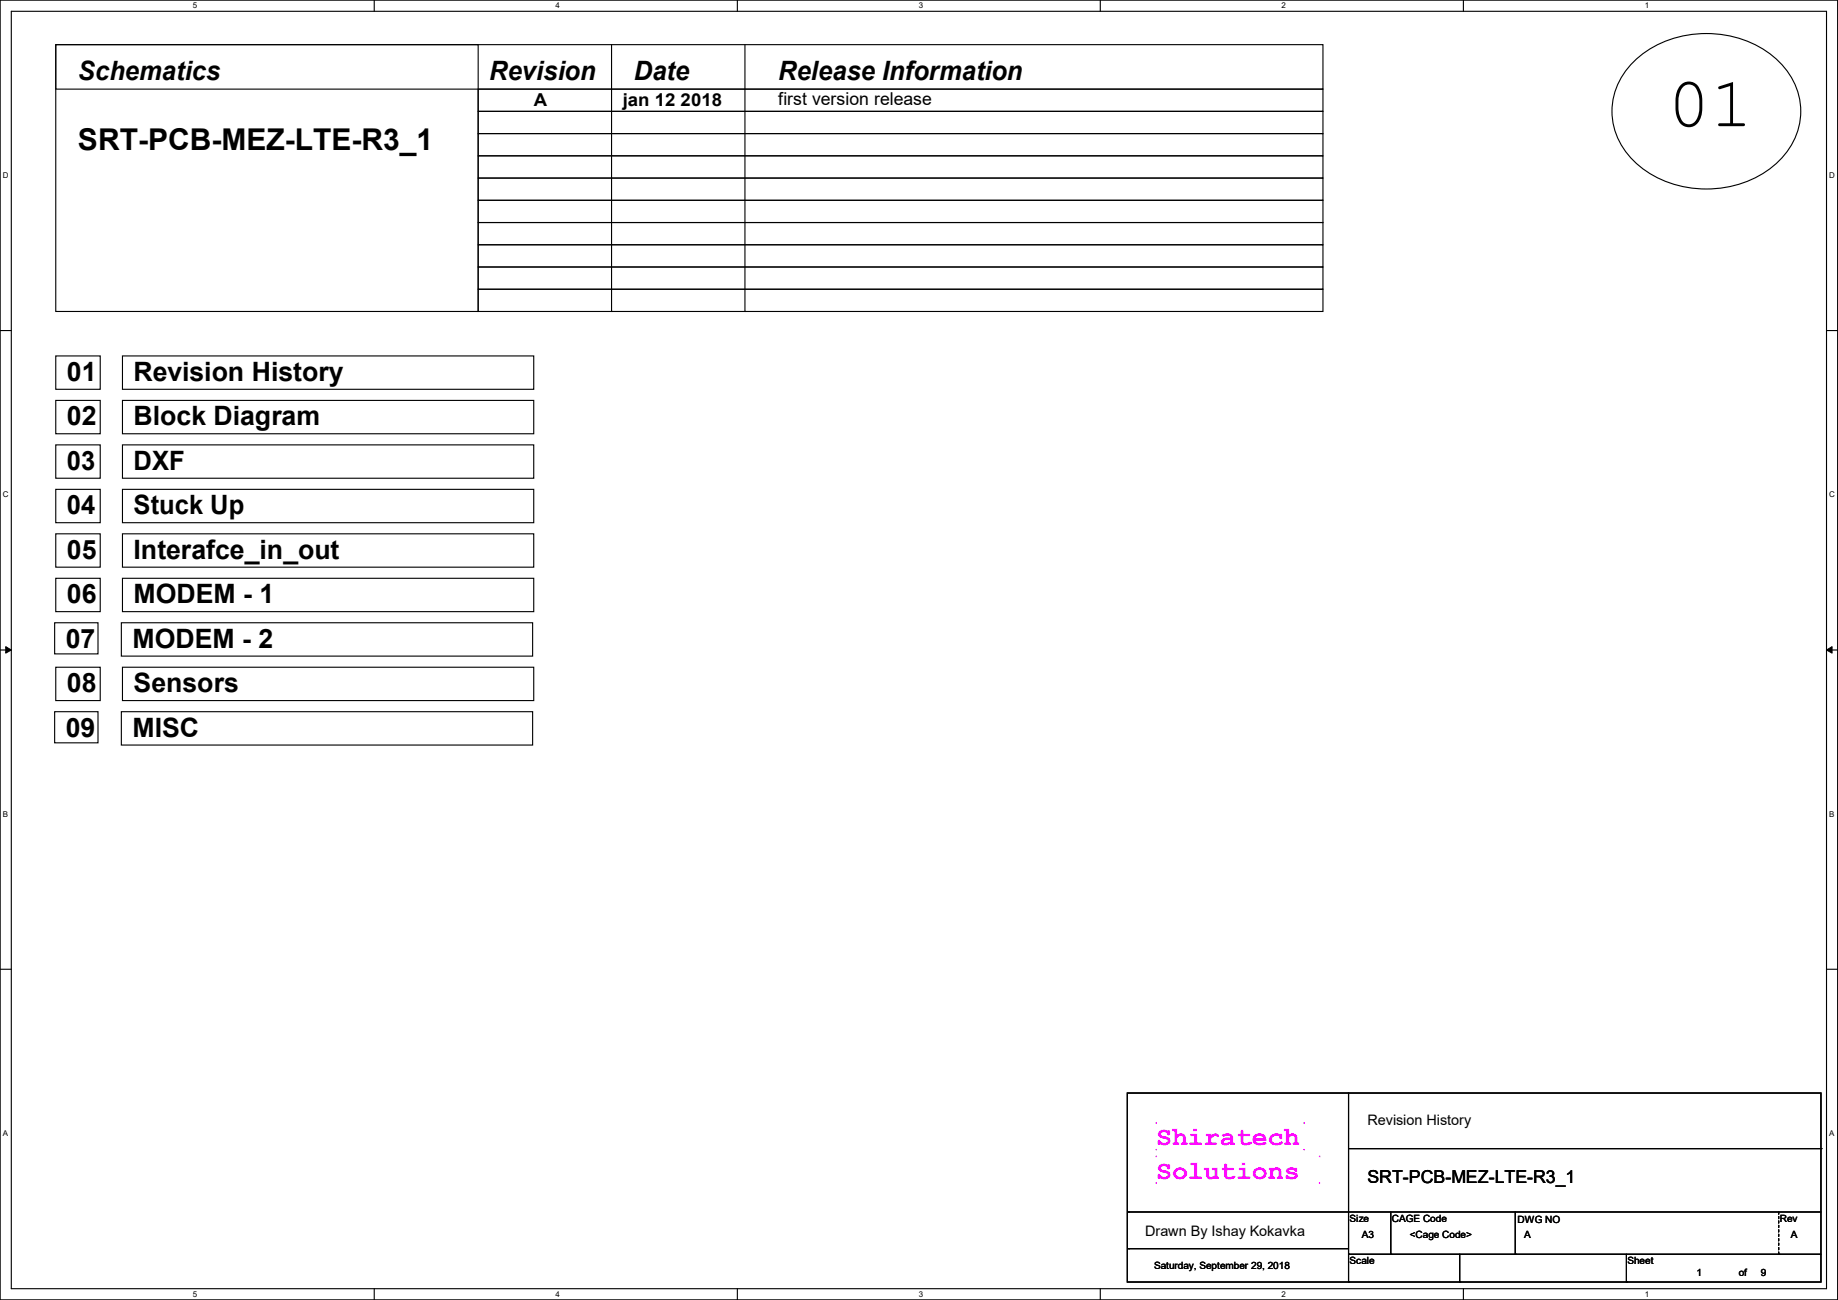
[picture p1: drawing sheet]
<svg xmlns="http://www.w3.org/2000/svg" width="420mm" height="297mm" viewBox="0 0 420 297" stroke-linecap="round" stroke-linejoin="round" font-family="sans-serif">
<path d="M0 0h419.9v297h-419.9zM2.6 2.6h414.8v291.8h-414.8z" fill="none" stroke="#000" stroke-width=".25"/>
<g fill="#fff">
<path d="M44 .3h1v2h-1z"/>
<path d="M44 294.7h1v2h-1z"/>
</g>
<path d="M85.5 0v2.6M85.5 294.4v2.6" fill="none" stroke="#000" stroke-width=".25"/>
<g fill="#fff">
<path d="M127 .3h.9v2h-.9z"/>
<path d="M127 294.7h.9v2h-.9z"/>
</g>
<path d="M168.5 0v2.6M168.5 294.4v2.6" fill="none" stroke="#000" stroke-width=".25"/>
<g fill="#fff">
<path d="M209.9 .3h1v2h-1z"/>
<path d="M209.9 294.7h1v2h-1z"/>
</g>
<path d="M251.4 0v2.6M251.4 294.4v2.6" fill="none" stroke="#000" stroke-width=".25"/>
<g fill="#fff">
<path d="M292.9 .3h.9v2h-.9z"/>
<path d="M292.9 294.7h.9v2h-.9z"/>
</g>
<path d="M334.4 0v2.6M334.4 294.4v2.6" fill="none" stroke="#000" stroke-width=".25"/>
<g fill="#fff">
<path d="M375.8 .3h1v2h-1z"/>
<path d="M375.8 294.7h1v2h-1z"/>
<path d="M.7 39h1.2v2h-1.2z"/>
<path d="M418 39h1.3v2h-1.3z"/>
<path d="M.7 112h1.2v2h-1.2z"/>
<path d="M418 112h1.3v2h-1.3z"/>
</g>
<path d="M0 75.5h2.6M417.4 75.5h2.5" fill="none" stroke="#000" stroke-width=".25"/>
<g fill="#fff">
<path d="M.7 185h1.2v1.9h-1.2z"/>
<path d="M418 185h1.2v1.9h-1.2z"/>
</g>
<path d="M0 148.5h2.6M417.4 148.5h2.5" fill="none" stroke="#000" stroke-width=".25"/>
<path d="M1.3 147.7l1.3 .8-1.3 .7zM417.4 148.5l1.2-.8v1.5z" fill="#000" stroke="#000" stroke-width=".23"/>
<g fill="#fff">
<path d="M.7 257.9h1.2v2h-1.2z"/>
<path d="M418 257.9h1.2v2h-1.2z"/>
</g>
<g fill="none" stroke="#000" stroke-width=".25">
<path d="M12.7 10.2h96.6v61h-96.6zM12.7 10.2h289.6v10.2h-289.6zM139.7 10.2v61M170.2 10.2v61M373.4 14a24.7 24.7 0 0 1 33 0 15.5 15.5 0 0 1-1.2 24 24.8 24.8 0 0 1-31.8-1.1 15.4 15.4 0 0 1 0-22.9zM109.3 20.4h193v5h-193zM109.3 30.5h193v5.1h-193zM109.3 35.6h193v5.1h-193zM109.3 25.4h193v5.1h-193zM109.3 40.7h193v5.1h-193zM109.3 45.8h193v5h-193zM109.3 50.8h193v5.1h-193z"/>
<path d="M109.3 55.9h193v5.1h-193zM109.3 66.1h193v5.1h-193zM109.3 61h193v5.1h-193zM139.7 71.2h.1M170.2 71.2h.1M12.7 81.3h10.2v7.6h-10.2zM12.7 91.5h10.2v7.6h-10.2zM28 81.3h94v7.6h-94zM28 91.5h94v7.6h-94zM12.7 101.6h10.2v7.7h-10.2zM12.7 111.8h10.2v7.6h-10.2zM28 101.6h94v7.7h-94z"/>
<path d="M28 111.8h94v7.6h-94zM12.7 122h10.2v7.6h-10.2zM12.7 132.1h10.2v7.6h-10.2zM28 122h94v7.6h-94zM28 132.1h94v7.6h-94zM12.5 142.3h9.9v7.1h-9.9zM12.7 152.4h10.2v7.7h-10.2zM27.7 142.3h94v7.6h-94zM28 152.4h94v7.7h-94zM12.5 162.6h9.9v7.1h-9.9zM27.7 162.6h94v7.6h-94zM0 221.4h2.6"/>
<path d="M417.4 221.4h2.5"/>
</g>
<g fill="#f0f">
<path d="M264 256.4h.4v.4h-.4zM297.8 256.4h.4v.4h-.4zM297.8 262.5h.4v.3h-.4zM264 262.5h.4v.3h-.4z" fill-rule="evenodd"/>
<path d="M264 264h.4v.4h-.4zM301.4 264h.3v.4h-.3zM301.4 270.1h.3v.4h-.3zM264 270.1h.4v.4h-.4z" fill-rule="evenodd"/>
</g>
<g fill="none" stroke="#000" stroke-width=".25">
<path d="M257.6 249.7h158.5v43.2h-158.5zM308.1 249.7v43.2M257.9 276.9h.1M257.9 276.9h158.2M308.1 262.4h108M317.8 276.9v9.7M346.2 276.9v9.7M416.1 262.4h.1M257.9 285.3h.1M257.9 285.3h50.2M308.1 286.6h.1M308.1 292.9h.1"/>
<path d="M308.1 286.6h108M317.8 286.6h.1M333.5 292.9h.1M333.5 286.6v6.3M346.2 286.6h.1M371.6 292.9h.1M371.6 286.6v6.3"/>
</g>
<path d="M406.4 276.9v9.7M406.4 286.6h.1" fill="none" stroke="#000" stroke-width=".25" stroke-dasharray=".5"/>
<text font-size="16.3" x="381" y="28.8">01</text>
<text font-size="6.9" x="17.8" y="34.4">SRT-PCB-MEZ-LTE-R3_1</text>
<g font-size="6.1">
<text x="17.8" y="18.4">Schematics</text>
<text x="111.8" y="18.4">Revision</text>
<text x="144.8" y="18.4">Date</text>
<text x="177.8" y="18.4">Release Information</text>
<text x="15.3" y="87">01</text>
<text x="30.5" y="87">Revision History</text>
<text x="15.3" y="97.2">02</text>
<text x="30.5" y="97.2">Block Diagram</text>
<text x="15.3" y="107.3">03</text>
<text x="30.5" y="107.3">DXF</text>
<text x="15.3" y="117.5">04</text>
<text x="30.5" y="117.5">Stuck Up</text>
<text x="15.3" y="127.6">05</text>
<text x="30.5" y="127.6">Interafce_in_out</text>
<text x="15.3" y="137.8">06</text>
<text x="30.5" y="137.8">MODEM - 1</text>
<text x="15" y="148">07</text>
<text x="30.3" y="148">MODEM - 2</text>
<text x="15.3" y="158.1">08</text>
<text x="30.5" y="158.1">Sensors</text>
<text x="15" y="168.3">09</text>
<text x="30.3" y="168.3">MISC</text>
</g>
<g font-size="6.1" fill="#f0f">
<text x="264.2" y="261.7">Shiratech</text>
<text x="264.2" y="269.3">Solutions</text>
</g>
<g font-size="4.1">
<text x="122" y="24.1">A</text>
<text x="142.3" y="24.1">jan 12 2018</text>
<text x="177.8" y="24">first version release</text>
<text x="312.5" y="270.4">SRT-PCB-MEZ-LTE-R3_1</text>
</g>
<g font-size="3.3">
<text x="312.5" y="257">Revision History</text>
<text x="261.7" y="282.4">Drawn By Ishay Kokavka</text>
</g>
<g font-size="2.3">
<text x="308.4" y="279.2">Size</text>
<text x="318.1" y="279.2">CAGE Code</text>
<text x="346.8" y="279.5">DWG NO</text>
<text x="406.7" y="279.2">Rev</text>
<text x="311.2" y="282.8">A3</text>
<text x="322.1" y="282.8">&lt;Cage Code&gt;</text>
<text x="348.3" y="282.8">A</text>
<text x="409.2" y="282.8">A</text>
<text x="263.7" y="289.9">Saturday, September 29, 2018</text>
<text x="308.4" y="288.9">Scale</text>
<text x="371.9" y="288.9">Sheet</text>
<text x="387.7" y="291.4">1</text>
<text x="397.3" y="291.4">of</text>
<text x="402.4" y="291.4">9</text>
</g>
<g font-size="1.8">
<text x="44" y="1.9">5</text>
<text x="127" y="1.9">4</text>
<text x="209.9" y="1.9">3</text>
<text x="292.9" y="1.9">2</text>
<text x="375.8" y="1.9">1</text>
<text x=".7" y="40.6">D</text>
<text x="418" y="40.6">D</text>
<text x=".7" y="113.6">C</text>
<text x="418" y="113.6">C</text>
<text x=".7" y="186.6">B</text>
<text x="418" y="186.6">B</text>
<text x=".7" y="259.5">A</text>
<text x="418" y="259.5">A</text>
<text x="44" y="296.3">5</text>
<text x="127" y="296.3">4</text>
<text x="209.9" y="296.3">3</text>
<text x="292.9" y="296.3">2</text>
<text x="375.8" y="296.3">1</text>
</g>
</svg>
